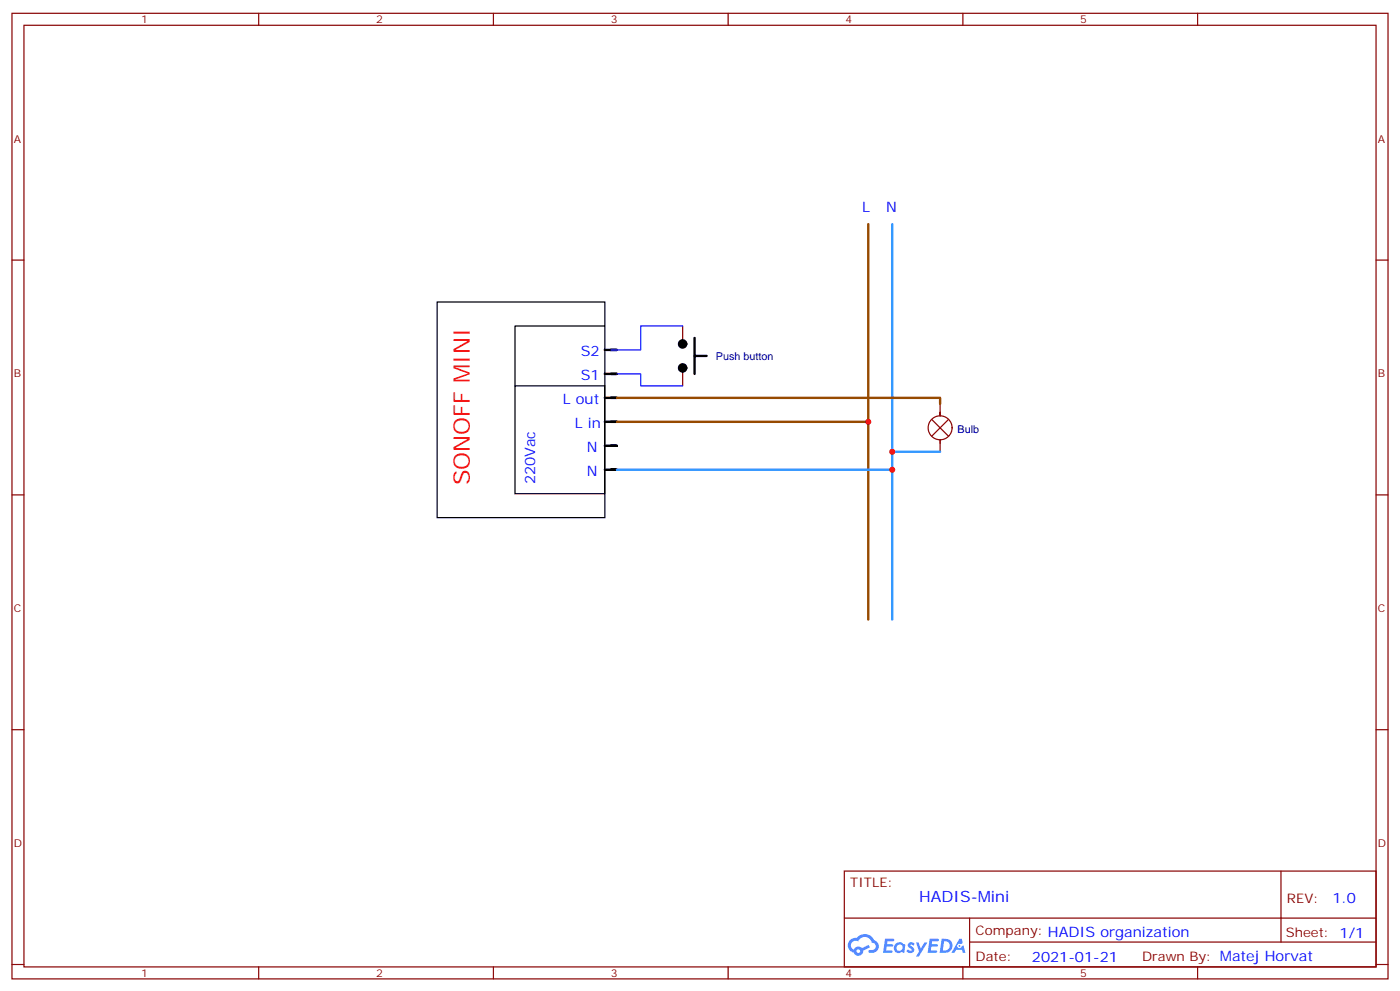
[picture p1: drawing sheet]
<svg xmlns="http://www.w3.org/2000/svg" width="412mm" height="292mm" viewBox="0 0 412 292" stroke-linecap="round" stroke-linejoin="round" font-family="sans-serif">
<g fill="none" stroke="#870000" stroke-width=".35">
<path d="M3.5 3.9h405.4v284.4h-405.4zM7.1 7.4h398.2v277.3h-398.2zM76.2 3.9v3.5M145.3 3.9v3.5M214.5 3.9v3.5M283.6 3.9v3.5M352.8 3.9v3.5M3.5 76.6h3.6M405.3 76.6h3.6M3.5 145.7h3.6M405.3 145.7h3.6M3.5 214.9h3.6"/>
<path d="M405.3 214.9h3.6M248.7 256.5h156.6v28.2h-156.6zM377.3 256.5v20.9M248.7 270.4h156.5M285.6 277.4h119.6M285.6 270.4v14.1M3.5 284h3.6M76.2 284.7v3.6M145.3 284.7v3.6M214.5 284.7v3.6M283.6 284.7v3.6M352.8 284.7v3.6"/>
<path d="M405.3 284h3.6"/>
</g>
<g fill="#5487ff">
<path d="M267.7 277.7a1.22 1.22 0 0 1 1.7 .2l-.4 .6a.47 .47 0 0 0-.3-.4 .47 .47 0 0 0-.5 .2l.1 .2a1.14 1.14 0 0 1 .8 1.8 1.14 1.14 0 0 1-1.9 0l-.2-.2 .5-.6 .7 .5a.29 .29 0 0 0 .3-.3 .29 .29 0 0 0-.2-.3 1.04 1.04 0 0 1-.6-1.7z"/>
<path d="M260.7 276.4h2.4l.3 .2-.2 .5-1.8 .1-.1 .8h1.5l.3 .4-.3 .4h-1.6l-.2 1.1h1.7l.2 .3-.2 .3-2.6 .1z"/>
<path d="M273.8 276.4h2.4l.3 .2-.1 .5-1.8 .1-.2 .8h1.6l.3 .4-.4 .4h-1.6l-.1 1.1h1.7l.2 .3-.2 .3-2.6 .1z"/>
<path d="M282.6 276.4h.7l.3 1.3-.6 .3a.69 .69 0 0 0-1 .3 .69 .69 0 0 0 .4 .9 .69 .69 0 0 0 .9-.6l.5-.2 .6 2.2h-.8l-.2-.9h-1.8l-.5 .9h-.8z"/>
<path d="M269.8 277.5h.8l.6 1.8 1.1-1.8h.9l-2.6 4.2h-.8l.9-1.5z"/>
<path d="M277.4 276.4l-.6 4.2h1.3a2.11 2.11 0 0 0 2.5-2.1 2.11 2.11 0 0 0-2.5-2.1zM278.1 277.2a1.39 1.39 0 0 1 1.7 1.4 1.39 1.39 0 0 1-1.8 1.3h-.3z"/>
<path d="M263.7 278.1a1.54 1.54 0 0 0-.1 2.1 1.54 1.54 0 0 0 2.2 .1l.6 .3 .3-2.3-.2-.3h-.4a1.49 1.49 0 0 0-2.4 .1zM264 279.1a.94 .94 0 0 1 1.8 0 .94 .94 0 0 1-1.8 0z"/>
<path d="M250.4 276.8a2.18 2.18 0 0 0 1.1 3.7 1.44 1.44 0 0 0 1.6 .9 1.44 1.44 0 0 0 1.2-1.4l2-1-.5-.8-1.9 1a1.47 1.47 0 0 0-2.4 .4 1.39 1.39 0 0 1-.7-1.9 1.39 1.39 0 0 1 2-.5 2.12 2.12 0 0 1 2.2-1.3 2.12 2.12 0 0 1 1.9 1.7 1.14 1.14 0 0 1 1.1 1.4 1.14 1.14 0 0 1-1.7 .7 .43 .43 0 0 0-.5 .4 .43 .43 0 0 0 .4 .5 1.98 1.98 0 0 0 2.5-1.2 1.98 1.98 0 0 0-1.2-2.6 3.1 3.1 0 0 0-5.3-.6l-.9 .1zM252.3 280.1a.55 .55 0 0 1 1.1 0 .55 .55 0 0 1-1.1 0z"/>
<circle cx="282.6" cy="278.5" r=".26"/>
</g>
<path d="M262.8 66v116.4M181.7 138.3h81.1M262.8 133h14.1" fill="none" stroke="#39f" stroke-width=".71"/>
<path d="M255.8 66v116.4M181.7 117.2h95.2v1.7M181.7 124.2h74.1" fill="none" stroke="#964a00" stroke-width=".71"/>
<path d="M276.9 118.9v3.5M274.5 123.5l4.9 4.9M276.9 130.6v-1.1v3.5M276.9 121.4v1v-1M279.4 123.5l-4.9 4.9" fill="none" stroke="#850000" stroke-width=".35"/>
<g fill="none" stroke="#870000" stroke-width=".35">
<path d="M201.1 96v5.3M201.1 108.3v5.3"/>
<circle cx="276.9" cy="126" r="3.5"/>
</g>
<g fill="#000" stroke="#000" stroke-width=".71">
<circle cx="201.1" cy="101.3" r="1.06"/>
<circle cx="201.1" cy="108.3" r="1.06"/>
</g>
<path d="M204.6 99.5v10.6M178.2 117.2h3.5h-1.8M178.2 110.1h3.5h-1.8M178.2 103h3.5h-1.8M204.6 104.8h3.5M178.2 138.3h3.5h-1.8M178.2 131.3h3.5h-1.8M178.2 124.2h3.5h-1.8" fill="none" stroke="#000" stroke-width=".71"/>
<path d="M128.8 88.9h49.4v63.5h-49.4zM178.2 96h-26.5v17.6M151.7 113.6h26.5v31.8h-26.5z" fill="none" stroke="#000" stroke-width=".35"/>
<path d="M201.1 96h-12.4v7h-8.8M181.7 110.1h7v3.5h12.4" fill="none" stroke="#00f" stroke-width=".35"/>
<g fill="#c00">
<circle cx="255.8" cy="124.2" r=".88"/>
<circle cx="262.8" cy="133" r=".88"/>
<circle cx="262.8" cy="138.3" r=".88"/>
</g>
<text font-size="6.7" fill="#f00" x="138.4" y="142.9" transform="rotate(-90 138.4 142.9)">SONOFF MINI</text>
<text font-size="4.6" fill="#00f" x="270.8" y="265.5">HADIS-Mini</text>
<g font-size="4.2" fill="#00f">
<text x="254" y="62.5">L</text>
<text x="261.1" y="62.5">N</text>
<text x="171.1" y="104.8">S2</text>
<text x="171.1" y="111.9">S1</text>
<text x="165.8" y="118.9">L out</text>
<text x="169.3" y="126">L in</text>
<text x="172.9" y="133">N</text>
<text x="157.6" y="142.6" transform="rotate(-90 157.6 142.6)">220Vac</text>
<text x="172.9" y="140.1">N</text>
<text x="392.5" y="265.8">1.0</text>
<text x="304" y="283.1">2021-01-21</text>
</g>
<g font-size="3.9" fill="#800">
<text x="250.5" y="261.1">TITLE:</text>
<text x="379.1" y="265.8">REV:</text>
<text x="287.4" y="275.3">Company: HADIS organization</text>
<text x="378.7" y="275.9">Sheet: 1/1</text>
<text x="287.4" y="283">Date:</text>
<text x="336.4" y="283.1">Drawn By: Matej Horvat</text>
</g>
<g font-size="3.2" fill="#800">
<text x="41.6" y="6.9">1</text>
<text x="110.8" y="6.9">2</text>
<text x="179.9" y="6.9">3</text>
<text x="249.1" y="6.9">4</text>
<text x="318.2" y="6.9">5</text>
<text x="4.1" y="42">A</text>
<text x="405.9" y="42">A</text>
<text x="4.1" y="111.2">B</text>
<text x="405.9" y="111.2">B</text>
<text x="4.1" y="180.3">C</text>
<text x="405.9" y="180.3">C</text>
<text x="4.1" y="249.4">D</text>
<text x="405.9" y="249.4">D</text>
<text x="41.6" y="287.7">1</text>
<text x="110.8" y="287.7">2</text>
<text x="179.9" y="287.7">3</text>
<text x="249.1" y="287.7">4</text>
<text x="318.2" y="287.7">5</text>
</g>
<g font-size="3.2" fill="#000080">
<text x="210.9" y="106.1">Push button</text>
<text x="282.1" y="127.4">Bulb</text>
</g>
</svg>
